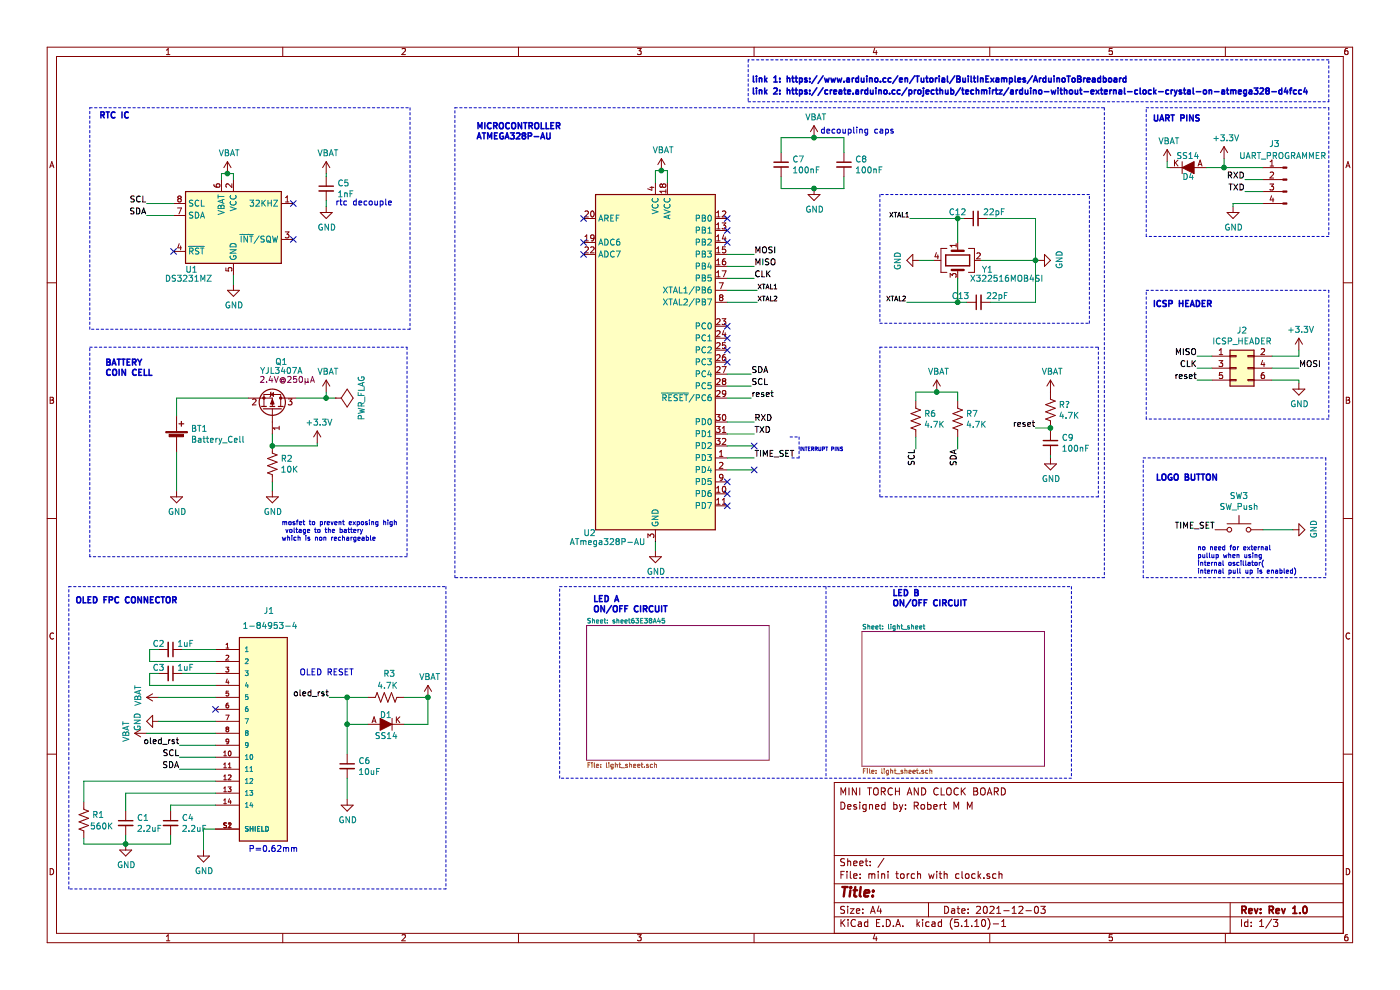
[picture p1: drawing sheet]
EESchema Schematic File Version 4
EELAYER 30 0
EELAYER END
$Descr A4 11693 8268
encoding utf-8
Sheet 1 3
Title ""
Date "2021-12-03"
Rev "Rev 1.0"
Comp ""
Comment1 ""
Comment2 ""
Comment3 "Designed by: Robert M M"
Comment4 "MINI TORCH AND CLOCK BOARD"
$EndDescr
Text Notes 6275 700  0    50   ~ 10
link 1: https://www.arduino.cc/en/Tutorial/BuiltInExamples/ArduinoToBreadboard
$Comp
L Device:C_Small C7
U 1 1
P 6525 1375
F 0 "C7" H 6617 1421 50  0000 L CNN
F 1 "100nF" H 6617 1330 50  0000 L CNN
F 2 "Capacitor_SMD:C_0402_1005Metric" H 6525 1375 50  0001 C CNN
F 3 "~" H 6525 1375 50  0001 C CNN
	1    6525 1375
	1    0    0    -1  
$EndComp
$Comp
L Device:C_Small C8
U 1 1
P 7050 1375
F 0 "C8" H 7142 1421 50  0000 L CNN
F 1 "100nF" H 7142 1330 50  0000 L CNN
F 2 "Capacitor_SMD:C_0402_1005Metric" H 7050 1375 50  0001 C CNN
F 3 "~" H 7050 1375 50  0001 C CNN
	1    7050 1375
	1    0    0    -1  
$EndComp
Wire Wire Line
	6525 1275 6525 1150
Wire Wire Line
	7050 1150 7050 1275
Wire Wire Line
	6525 1475 6525 1575
Wire Wire Line
	6525 1575 6800 1575
Wire Wire Line
	7050 1575 7050 1475
$Comp
L OLIMEX_Power:GND #PWR0101
U 1 1
P 6800 1575
F 0 "#PWR0101" H 6800 1325 50  0001 C CNN
F 1 "GND" H 6805 1402 50  0000 C CNN
F 2 "" H 6800 1575 60  0000 C CNN
F 3 "" H 6800 1575 60  0000 C CNN
	1    6800 1575
	1    0    0    -1  
$EndComp
Wire Wire Line
	6800 1575 7050 1575
$Comp
L OLIMEX_Power:VBAT #PWR0102
U 1 1
P 5525 1425
F 0 "#PWR0102" H 5525 1275 50  0001 C CNN
F 1 "VBAT" H 5540 1598 50  0000 C CNN
F 2 "" H 5525 1425 60  0000 C CNN
F 3 "" H 5525 1425 60  0000 C CNN
	1    5525 1425
	1    0    0    -1  
$EndComp
Wire Wire Line
	5525 1425 5475 1425
Wire Wire Line
	5475 1425 5475 1525
Wire Wire Line
	5525 1425 5575 1425
Wire Wire Line
	5575 1425 5575 1525
Connection ~ 5525 1425
Text Notes 6850 1125 0    50   ~ 0
decoupling caps
$Comp
L OLIMEX_Power:GND #PWR0103
U 1 1
P 5475 4600
F 0 "#PWR0103" H 5475 4350 50  0001 C CNN
F 1 "GND" H 5480 4427 50  0000 C CNN
F 2 "" H 5475 4600 60  0000 C CNN
F 3 "" H 5475 4600 60  0000 C CNN
	1    5475 4600
	1    0    0    -1  
$EndComp
Wire Wire Line
	5475 4600 5475 4525
$Comp
L MCU_Microchip_ATmega:ATmega328P-AU U2
U 1 1
P 5475 3025
F 0 "U2" H 4925 1600 50  0000 C CNN
F 1 "ATmega328P-AU" H 5075 1525 50  0000 C CNN
F 2 "Package_QFP:TQFP-32_7x7mm_P0.8mm" H 5475 3025 50  0001 C CIN
F 3 "http://ww1.microchip.com/downloads/en/DeviceDoc/ATmega328_P%20AVR%20MCU%20with%20picoPower%20Technology%20Data%20Sheet%2040001984A.pdf" H 5475 3025 50  0001 C CNN
	1    5475 3025
	1    0    0    -1  
$EndComp
NoConn ~ 4875 1825
NoConn ~ 4875 2025
NoConn ~ 4875 2125
Wire Wire Line
	6075 3325 6275 3325
Text Label 6275 3325 0    50   ~ 0
reset
Text Label 8650 3575 2    50   ~ 0
reset
$Comp
L Device:C_Small C9
U 1 1
P 8775 3700
F 0 "C9" H 8867 3746 50  0000 L CNN
F 1 "100nF" H 8867 3655 50  0000 L CNN
F 2 "Capacitor_SMD:C_0402_1005Metric" H 8775 3700 50  0001 C CNN
F 3 "~" H 8775 3700 50  0001 C CNN
	1    8775 3700
	1    0    0    -1  
$EndComp
$Comp
L OLIMEX_Power:GND #PWR0104
U 1 1
P 8775 3825
F 0 "#PWR0104" H 8775 3575 50  0001 C CNN
F 1 "GND" H 8780 3652 50  0000 C CNN
F 2 "" H 8775 3825 60  0000 C CNN
F 3 "" H 8775 3825 60  0000 C CNN
	1    8775 3825
	1    0    0    -1  
$EndComp
Wire Wire Line
	8775 3825 8775 3800
$Comp
L OLIMEX_Power:GND #PWR0105
U 1 1
P 10800 4425
F 0 "#PWR0105" H 10800 4175 50  0001 C CNN
F 1 "GND" H 10805 4252 50  0000 C CNN
F 2 "" H 10800 4425 60  0000 C CNN
F 3 "" H 10800 4425 60  0000 C CNN
	1    10800 4425
	0    -1   -1   0   
$EndComp
Text Notes 10000 4800 0    39   ~ 0
no need for external \npullup when using \ninternal oscillator(\ninternal pull up is enabled)
Text Notes 9650 4025 0    50   ~ 10
LOGO BUTTON\n
Connection ~ 6800 1575
Wire Wire Line
	6075 3125 6275 3125
Wire Wire Line
	6075 3225 6275 3225
Text Label 6275 3125 0    50   ~ 0
SDA
Text Label 6275 3225 0    50   ~ 0
SCL
$Comp
L Device:R_US R6
U 1 1
P 7650 3500
F 0 "R6" H 7718 3546 50  0000 L CNN
F 1 "4.7K" H 7718 3455 50  0000 L CNN
F 2 "Resistor_SMD:R_0402_1005Metric" V 7690 3490 50  0001 C CNN
F 3 "~" H 7650 3500 50  0001 C CNN
	1    7650 3500
	1    0    0    -1  
$EndComp
$Comp
L Device:R_US R7
U 1 1
P 8000 3500
F 0 "R7" H 8068 3546 50  0000 L CNN
F 1 "4.7K" H 8068 3455 50  0000 L CNN
F 2 "Resistor_SMD:R_0402_1005Metric" V 8040 3490 50  0001 C CNN
F 3 "~" H 8000 3500 50  0001 C CNN
	1    8000 3500
	1    0    0    -1  
$EndComp
Text Label 8000 3750 3    50   ~ 0
SDA
Text Label 7650 3750 3    50   ~ 0
SCL
$Comp
L OLIMEX_Power:VBAT #PWR0107
U 1 1
P 7825 3275
F 0 "#PWR0107" H 7825 3125 50  0001 C CNN
F 1 "VBAT" H 7840 3448 50  0000 C CNN
F 2 "" H 7825 3275 60  0000 C CNN
F 3 "" H 7825 3275 60  0000 C CNN
	1    7825 3275
	1    0    0    -1  
$EndComp
Wire Wire Line
	7650 3350 7650 3275
Wire Wire Line
	7650 3275 7825 3275
Wire Wire Line
	7825 3275 8000 3275
Wire Wire Line
	8000 3275 8000 3350
Connection ~ 7825 3275
Wire Wire Line
	7650 3650 7650 3750
Wire Wire Line
	8000 3750 8000 3650
$Comp
L Device:Battery_Cell BT1
U 1 1
P 1475 3675
F 0 "BT1" H 1593 3771 50  0000 L CNN
F 1 "Battery_Cell" H 1593 3680 50  0000 L CNN
F 2 "greencharge-footprints:CR2032_20mm" V 1475 3735 50  0001 C CNN
F 3 "~" V 1475 3735 50  0001 C CNN
	1    1475 3675
	1    0    0    -1  
$EndComp
$Comp
L OLIMEX_Power:GND #PWR0108
U 1 1
P 1475 4100
F 0 "#PWR0108" H 1475 3850 50  0001 C CNN
F 1 "GND" H 1480 3927 50  0000 C CNN
F 2 "" H 1475 4100 60  0000 C CNN
F 3 "" H 1475 4100 60  0000 C CNN
	1    1475 4100
	1    0    0    -1  
$EndComp
Wire Wire Line
	1475 3775 1475 4100
$Comp
L Connector:Conn_01x04_Male J3
U 1 1
P 10750 1500
F 0 "J3" H 10900 1800 50  0000 R CNN
F 1 "UART_PROGRAMMER" H 11150 1700 50  0000 R CNN
F 2 "Connector_PinHeader_2.54mm:PinHeader_1x04_P2.54mm_Vertical" H 10750 1500 50  0001 C CNN
F 3 "~" H 10750 1500 50  0001 C CNN
	1    10750 1500
	-1   0    0    -1  
$EndComp
Text Notes 6275 800  0    50   ~ 10
link 2: https://create.arduino.cc/projecthub/techmirtz/arduino-without-external-clock-crystal-on-atmega328-d4fcc4
Wire Wire Line
	6075 2225 6300 2225
Wire Wire Line
	6075 2125 6300 2125
Text Label 6300 2125 0    50   ~ 0
MOSI
Text Label 6300 2225 0    50   ~ 0
MISO
Wire Wire Line
	6075 2325 6300 2325
Text Label 6300 2325 0    50   ~ 0
CLK
$Comp
L OLIMEX_Power:+3.3V #PWR0109
U 1 1
P 10225 1325
F 0 "#PWR0109" H 10225 1175 50  0001 C CNN
F 1 "+3.3V" H 10240 1498 50  0000 C CNN
F 2 "" H 10225 1325 60  0000 C CNN
F 3 "" H 10225 1325 60  0000 C CNN
	1    10225 1325
	1    0    0    -1  
$EndComp
$Comp
L OLIMEX_Power:GND #PWR0110
U 1 1
P 10300 1725
F 0 "#PWR0110" H 10300 1475 50  0001 C CNN
F 1 "GND" H 10305 1552 50  0000 C CNN
F 2 "" H 10300 1725 60  0000 C CNN
F 3 "" H 10300 1725 60  0000 C CNN
	1    10300 1725
	1    0    0    -1  
$EndComp
Wire Wire Line
	10550 1700 10300 1700
Wire Wire Line
	10300 1700 10300 1725
Wire Wire Line
	10225 1400 10225 1325
$Comp
L Device:Q_PMOS_GSD Q1
U 1 1
P 2275 3425
F 0 "Q1" V 2675 3500 50  0000 C CNN
F 1 "YJL3407A" V 2600 3500 50  0000 C CNN
F 2 "Package_TO_SOT_SMD:SOT-23" H 2475 3525 50  0001 C CNN
F 3 "https://lcsc.com/product-detail/MOSFETs_Yangzhou-Yangjie-Elec-Tech-YJL3407A_C389060.html" H 2275 3425 50  0001 C CNN
F 4 "https://lcsc.com/product-detail/MOSFETs_Yangzhou-Yangjie-Elec-Tech-YJL3407A_C389060.html" V 2275 3425 50  0001 C CNN "mpn"
F 5 "lcsc" V 2275 3425 50  0001 C CNN "Vendor"
F 6 "2.4V@250μA" V 2525 3550 50  0000 C CNN "Description"
	1    2275 3425
	0    1    -1   0   
$EndComp
$Comp
L OLIMEX_Power:VBAT #PWR0113
U 1 1
P 2725 3275
F 0 "#PWR0113" H 2725 3125 50  0001 C CNN
F 1 "VBAT" H 2740 3448 50  0000 C CNN
F 2 "" H 2725 3275 60  0000 C CNN
F 3 "" H 2725 3275 60  0000 C CNN
	1    2725 3275
	1    0    0    -1  
$EndComp
Wire Wire Line
	1475 3325 1475 3475
Wire Wire Line
	2475 3325 2725 3325
Wire Wire Line
	2725 3325 2725 3275
$Comp
L OLIMEX_Power:+3.3V #PWR0114
U 1 1
P 2650 3700
F 0 "#PWR0114" H 2650 3550 50  0001 C CNN
F 1 "+3.3V" H 2665 3873 50  0000 C CNN
F 2 "" H 2650 3700 60  0000 C CNN
F 3 "" H 2650 3700 60  0000 C CNN
	1    2650 3700
	1    0    0    -1  
$EndComp
Wire Wire Line
	2275 3625 2275 3725
Wire Wire Line
	2275 3725 2650 3725
Wire Wire Line
	2650 3725 2650 3700
Text Notes 2350 4525 0    39   ~ 0
mosfet to prevent exposing high\n voltage to the battery\nwhich is non rechargeable
Text Label 6300 3525 0    50   ~ 0
RXD
Text Label 6300 3625 0    50   ~ 0
TXD
Wire Wire Line
	6075 3625 6300 3625
Wire Wire Line
	6300 3525 6075 3525
Text Label 10400 1500 2    50   ~ 0
RXD
Text Label 10400 1600 2    50   ~ 0
TXD
Wire Wire Line
	10550 1500 10400 1500
Wire Wire Line
	10550 1600 10400 1600
Wire Wire Line
	6075 3725 6300 3725
Wire Wire Line
	6075 3825 6300 3825
Text Label 6300 3825 0    50   ~ 0
TIME_SET
Wire Notes Line
	6600 3650 6675 3650
Wire Notes Line
	6675 3650 6675 3825
Wire Notes Line
	6675 3825 6600 3825
Text Notes 6675 3775 0    30   ~ 0
INTERRUPT PINS\n
Text Label 10150 4425 2    50   ~ 0
TIME_SET
Wire Notes Line
	6250 850  11100 850 
Wire Notes Line
	11100 850  11100 500 
Wire Notes Line
	11100 500  6250 500 
Wire Notes Line
	6250 500  6250 850 
Wire Notes Line
	9575 900  11100 900 
Wire Notes Line
	11100 900  11100 1975
Wire Notes Line
	11100 1975 9575 1975
Wire Notes Line
	9575 1975 9575 900 
Wire Notes Line
	11075 4825 9550 4825
Text Label 1225 1800 2    50   ~ 0
SDA
Text Label 1225 1700 2    50   ~ 0
SCL
Wire Wire Line
	1450 1700 1225 1700
Wire Wire Line
	1225 1800 1450 1800
$Comp
L OLIMEX_Power:GND #PWR0115
U 1 1
P 1950 2375
F 0 "#PWR0115" H 1950 2125 50  0001 C CNN
F 1 "GND" H 1955 2202 50  0000 C CNN
F 2 "" H 1950 2375 60  0000 C CNN
F 3 "" H 1950 2375 60  0000 C CNN
	1    1950 2375
	1    0    0    -1  
$EndComp
Wire Wire Line
	1950 2375 1950 2300
NoConn ~ 1450 2100
$Comp
L OLIMEX_Power:VBAT #PWR0116
U 1 1
P 1900 1450
F 0 "#PWR0116" H 1900 1300 50  0001 C CNN
F 1 "VBAT" H 1915 1623 50  0000 C CNN
F 2 "" H 1900 1450 60  0000 C CNN
F 3 "" H 1900 1450 60  0000 C CNN
	1    1900 1450
	1    0    0    -1  
$EndComp
Wire Wire Line
	1850 1500 1850 1450
Wire Wire Line
	1850 1450 1900 1450
Wire Wire Line
	1900 1450 1950 1450
Wire Wire Line
	1950 1450 1950 1500
Connection ~ 1900 1450
Connection ~ 6800 1150
Wire Wire Line
	6800 1150 7050 1150
Wire Wire Line
	6525 1150 6800 1150
$Comp
L OLIMEX_Power:VBAT #PWR0117
U 1 1
P 6800 1150
F 0 "#PWR0117" H 6800 1000 50  0001 C CNN
F 1 "VBAT" H 6815 1323 50  0000 C CNN
F 2 "" H 6800 1150 60  0000 C CNN
F 3 "" H 6800 1150 60  0000 C CNN
	1    6800 1150
	1    0    0    -1  
$EndComp
$Comp
L OLIMEX_Power:VBAT #PWR0118
U 1 1
P 9750 1350
F 0 "#PWR0118" H 9750 1200 50  0001 C CNN
F 1 "VBAT" H 9765 1523 50  0000 C CNN
F 2 "" H 9750 1350 60  0000 C CNN
F 3 "" H 9750 1350 60  0000 C CNN
	1    9750 1350
	1    0    0    -1  
$EndComp
Wire Wire Line
	9775 1400 9750 1400
Wire Wire Line
	9750 1400 9750 1350
NoConn ~ 6075 1825
NoConn ~ 6075 1925
NoConn ~ 6075 2025
NoConn ~ 6075 2725
NoConn ~ 6075 2825
NoConn ~ 6075 2925
NoConn ~ 6075 3025
NoConn ~ 6075 4025
NoConn ~ 6075 4125
NoConn ~ 6075 4225
$Comp
L Device:C_Small C5
U 1 1
P 2725 1575
F 0 "C5" H 2817 1621 50  0000 L CNN
F 1 "1nF" H 2817 1530 50  0000 L CNN
F 2 "Capacitor_SMD:C_0402_1005Metric" H 2725 1575 50  0001 C CNN
F 3 "~" H 2725 1575 50  0001 C CNN
	1    2725 1575
	1    0    0    -1  
$EndComp
$Comp
L OLIMEX_Power:VBAT #PWR0119
U 1 1
P 2725 1450
F 0 "#PWR0119" H 2725 1300 50  0001 C CNN
F 1 "VBAT" H 2740 1623 50  0000 C CNN
F 2 "" H 2725 1450 60  0000 C CNN
F 3 "" H 2725 1450 60  0000 C CNN
	1    2725 1450
	1    0    0    -1  
$EndComp
$Comp
L OLIMEX_Power:GND #PWR0120
U 1 1
P 2725 1725
F 0 "#PWR0120" H 2725 1475 50  0001 C CNN
F 1 "GND" H 2730 1552 50  0000 C CNN
F 2 "" H 2725 1725 60  0000 C CNN
F 3 "" H 2725 1725 60  0000 C CNN
	1    2725 1725
	1    0    0    -1  
$EndComp
Wire Wire Line
	2725 1725 2725 1675
Wire Wire Line
	2725 1475 2725 1450
$Comp
L Timer_RTC:DS3231MZ U1
U 1 1
P 1950 1900
F 0 "U1" H 1600 1550 50  0000 C CNN
F 1 "DS3231MZ" H 1575 1475 50  0000 C CNN
F 2 "Package_SO:SOIC-8_3.9x4.9mm_P1.27mm" H 1950 1400 50  0001 C CNN
F 3 "http://datasheets.maximintegrated.com/en/ds/DS3231M.pdf" H 1950 1300 50  0001 C CNN
	1    1950 1900
	1    0    0    -1  
$EndComp
NoConn ~ 2450 1700
NoConn ~ 2450 2000
Text Notes 2800 1725 0    50   ~ 0
rtc decouple
Wire Wire Line
	1800 6925 1700 6925
$Comp
L Device:C_Small C2
U 1 1
P 1425 5425
F 0 "C2" V 1375 5325 50  0000 C CNN
F 1 "1uF" V 1375 5550 50  0000 C CNN
F 2 "Capacitor_SMD:C_0402_1005Metric" H 1425 5425 50  0001 C CNN
F 3 "~" H 1425 5425 50  0001 C CNN
	1    1425 5425
	0    1    1    0   
$EndComp
Wire Wire Line
	1800 5425 1525 5425
Wire Wire Line
	1250 5425 1250 5525
Wire Wire Line
	1250 5525 1800 5525
Wire Wire Line
	1325 5425 1250 5425
$Comp
L Device:C_Small C3
U 1 1
P 1425 5625
F 0 "C3" V 1375 5525 50  0000 C CNN
F 1 "1uF" V 1375 5750 50  0000 C CNN
F 2 "Capacitor_SMD:C_0402_1005Metric" H 1425 5625 50  0001 C CNN
F 3 "~" H 1425 5625 50  0001 C CNN
	1    1425 5625
	0    1    1    0   
$EndComp
Wire Wire Line
	1800 5625 1525 5625
Wire Wire Line
	1250 5625 1250 5725
Wire Wire Line
	1250 5725 1800 5725
Wire Wire Line
	1325 5625 1250 5625
$Comp
L OLIMEX_Power:VBAT #PWR0121
U 1 1
P 1325 5825
F 0 "#PWR0121" H 1325 5675 50  0001 C CNN
F 1 "VBAT" H 1340 5998 50  0000 C CNN
F 2 "" H 1325 5825 60  0000 C CNN
F 3 "" H 1325 5825 60  0000 C CNN
	1    1325 5825
	0    -1   -1   0   
$EndComp
Wire Wire Line
	1800 5825 1325 5825
$Comp
L 1-84953-4:1-84953-4 J1
U 1 1
P 2200 6125
F 0 "J1" H 2200 7150 50  0000 L CNN
F 1 "1-84953-4" H 2025 7025 50  0000 L CNN
F 2 "" H 2200 6125 50  0001 L BNN
F 3 "" H 2200 6125 50  0001 L BNN
F 4 "1-84953-4" H 2200 6125 50  0001 L BNN "Comment"
	1    2200 6125
	1    0    0    -1  
$EndComp
NoConn ~ 1800 5925
$Comp
L OLIMEX_Power:GND #PWR0122
U 1 1
P 1325 6025
F 0 "#PWR0122" H 1325 5775 50  0001 C CNN
F 1 "GND" H 1330 5852 50  0000 C CNN
F 2 "" H 1325 6025 60  0000 C CNN
F 3 "" H 1325 6025 60  0000 C CNN
	1    1325 6025
	0    1    1    0   
$EndComp
Wire Wire Line
	1800 6025 1325 6025
$Comp
L OLIMEX_Power:VBAT #PWR0123
U 1 1
P 1225 6125
F 0 "#PWR0123" H 1225 5975 50  0001 C CNN
F 1 "VBAT" H 1240 6298 50  0000 C CNN
F 2 "" H 1225 6125 60  0000 C CNN
F 3 "" H 1225 6125 60  0000 C CNN
	1    1225 6125
	0    -1   -1   0   
$EndComp
Wire Wire Line
	1800 6125 1225 6125
Wire Wire Line
	1800 6225 1500 6225
Text Label 1500 6225 2    50   ~ 0
oled_rst
Wire Wire Line
	1800 6325 1500 6325
Wire Wire Line
	1800 6425 1500 6425
Text Label 1500 6425 2    50   ~ 0
SDA
Text Label 1500 6325 2    50   ~ 0
SCL
$Comp
L Device:R_US R1
U 1 1
P 700 6850
F 0 "R1" H 768 6896 50  0000 L CNN
F 1 "560K" H 750 6800 50  0000 L CNN
F 2 "Resistor_SMD:R_0402_1005Metric" V 740 6840 50  0001 C CNN
F 3 "~" H 700 6850 50  0001 C CNN
	1    700  6850
	1    0    0    -1  
$EndComp
$Comp
L Device:C_Small C1
U 1 1
P 1050 6875
F 0 "C1" H 1142 6921 50  0000 L CNN
F 1 "2.2uF" H 1142 6830 50  0000 L CNN
F 2 "Capacitor_SMD:C_0402_1005Metric" H 1050 6875 50  0001 C CNN
F 3 "~" H 1050 6875 50  0001 C CNN
	1    1050 6875
	1    0    0    -1  
$EndComp
$Comp
L Device:C_Small C4
U 1 1
P 1425 6875
F 0 "C4" H 1517 6921 50  0000 L CNN
F 1 "2.2uF" H 1517 6830 50  0000 L CNN
F 2 "Capacitor_SMD:C_0402_1005Metric" H 1425 6875 50  0001 C CNN
F 3 "~" H 1425 6875 50  0001 C CNN
	1    1425 6875
	1    0    0    -1  
$EndComp
Wire Wire Line
	1800 6525 700  6525
Wire Wire Line
	700  6525 700  6700
Wire Wire Line
	1050 6625 1050 6775
Wire Wire Line
	1050 6625 1800 6625
Wire Wire Line
	1800 6725 1425 6725
Wire Wire Line
	1425 6725 1425 6775
Wire Wire Line
	700  7000 700  7050
Wire Wire Line
	700  7050 1050 7050
Wire Wire Line
	1425 7050 1425 6975
Wire Wire Line
	1050 6975 1050 7050
Connection ~ 1050 7050
Wire Wire Line
	1050 7050 1425 7050
Wire Wire Line
	1700 6925 1700 7100
$Comp
L OLIMEX_Power:GND #PWR0124
U 1 1
P 1700 7100
F 0 "#PWR0124" H 1700 6850 50  0001 C CNN
F 1 "GND" H 1705 6927 50  0000 C CNN
F 2 "" H 1700 7100 60  0000 C CNN
F 3 "" H 1700 7100 60  0000 C CNN
	1    1700 7100
	1    0    0    -1  
$EndComp
$Comp
L OLIMEX_Power:GND #PWR0125
U 1 1
P 1050 7050
F 0 "#PWR0125" H 1050 6800 50  0001 C CNN
F 1 "GND" H 1055 6877 50  0000 C CNN
F 2 "" H 1050 7050 60  0000 C CNN
F 3 "" H 1050 7050 60  0000 C CNN
	1    1050 7050
	1    0    0    -1  
$EndComp
$Comp
L Device:R_US R3
U 1 1
P 3225 5825
F 0 "R3" V 3025 5800 50  0000 L CNN
F 1 "4.7K" V 3125 5750 50  0000 L CNN
F 2 "Resistor_SMD:R_0402_1005Metric" V 3265 5815 50  0001 C CNN
F 3 "~" H 3225 5825 50  0001 C CNN
	1    3225 5825
	0    1    1    0   
$EndComp
$Comp
L Device:C_Small C6
U 1 1
P 2900 6400
F 0 "C6" H 2992 6446 50  0000 L CNN
F 1 "10uF" H 2992 6355 50  0000 L CNN
F 2 "Capacitor_SMD:C_0402_1005Metric" H 2900 6400 50  0001 C CNN
F 3 "~" H 2900 6400 50  0001 C CNN
	1    2900 6400
	1    0    0    -1  
$EndComp
$Comp
L dk_Diodes-Rectifiers-Single:SS14 D1
U 1 1
P 3275 6050
F 0 "D1" H 3275 5975 50  0000 L CNN
F 1 "SS14" H 3225 6150 50  0000 L CNN
F 2 "digikey-footprints:DO-214AC" H 3475 6250 60  0001 L CNN
F 3 "https://www.onsemi.com/pub/Collateral/SS19-D.PDF" H 3475 6350 60  0001 L CNN
F 4 "SS14" H 3475 6550 60  0001 L CNN "MPN"
F 5 "LCSC" H 3475 6650 60  0001 L CNN "Vendor"
	1    3275 6050
	-1   0    0    1   
$EndComp
Wire Wire Line
	3075 5825 2900 5825
Wire Wire Line
	2900 5825 2900 6050
Wire Wire Line
	3075 6050 2900 6050
Connection ~ 2900 6050
Wire Wire Line
	2900 6050 2900 6300
Wire Wire Line
	3375 5825 3575 5825
Wire Wire Line
	3575 5825 3575 6050
Wire Wire Line
	3575 6050 3375 6050
$Comp
L OLIMEX_Power:VBAT #PWR0126
U 1 1
P 3575 5825
F 0 "#PWR0126" H 3575 5675 50  0001 C CNN
F 1 "VBAT" H 3590 5998 50  0000 C CNN
F 2 "" H 3575 5825 60  0000 C CNN
F 3 "" H 3575 5825 60  0000 C CNN
	1    3575 5825
	1    0    0    -1  
$EndComp
Connection ~ 3575 5825
Wire Wire Line
	2900 5825 2750 5825
Connection ~ 2900 5825
Text Label 2750 5825 2    50   ~ 0
oled_rst
Text Notes 2500 5650 0    50   ~ 0
OLED RESET
Text Notes 625  5050 0    50   ~ 10
OLED FPC CONNECTOR\n
Text Notes 875  3150 0    50   ~ 10
BATTERY\nCOIN CELL
Text Notes 825  1000 0    50   ~ 10
RTC IC
Text Notes 3975 1175 0    50   ~ 10
MICROCONTROLLER\nATMEGA328P-AU
$Comp
L Device:R_US R2
U 1 1
P 2275 3875
F 0 "R2" H 2343 3921 50  0000 L CNN
F 1 "10K" H 2343 3830 50  0000 L CNN
F 2 "Resistor_SMD:R_0402_1005Metric" V 2315 3865 50  0001 C CNN
F 3 "~" H 2275 3875 50  0001 C CNN
	1    2275 3875
	1    0    0    -1  
$EndComp
Connection ~ 2275 3725
$Comp
L OLIMEX_Power:GND #PWR0127
U 1 1
P 2275 4100
F 0 "#PWR0127" H 2275 3850 50  0001 C CNN
F 1 "GND" H 2280 3927 50  0000 C CNN
F 2 "" H 2275 4100 60  0000 C CNN
F 3 "" H 2275 4100 60  0000 C CNN
	1    2275 4100
	1    0    0    -1  
$EndComp
Wire Wire Line
	2275 4100 2275 4025
Wire Wire Line
	2900 6500 2900 6675
$Comp
L OLIMEX_Power:GND #PWR0129
U 1 1
P 2900 6675
F 0 "#PWR0129" H 2900 6425 50  0001 C CNN
F 1 "GND" H 2905 6502 50  0000 C CNN
F 2 "" H 2900 6675 60  0000 C CNN
F 3 "" H 2900 6675 60  0000 C CNN
	1    2900 6675
	1    0    0    -1  
$EndComp
Wire Wire Line
	6300 3925 6075 3925
Wire Notes Line
	3800 900  9225 900 
Wire Notes Line
	3425 900  3425 2750
Wire Notes Line
	3425 2750 750  2750
Wire Notes Line
	750  2750 750  900 
Wire Notes Line
	750  900  3425 900 
Wire Notes Line
	3400 2900 3400 4650
Wire Notes Line
	3400 4650 750  4650
Wire Notes Line
	750  4650 750  2900
Wire Notes Line
	750  2900 3400 2900
Wire Notes Line
	3725 4900 3725 7425
Wire Notes Line
	3725 7425 575  7425
Wire Notes Line
	575  7425 575  4900
Wire Notes Line
	575  4900 3725 4900
Text Notes 2075 7125 0    50   ~ 0
P=0.62mm
Text Notes 9625 1025 0    50   ~ 10
UART PINS
$Comp
L dk_Diodes-Rectifiers-Single:SS14 D4
U 1 1
P 9875 1400
F 0 "D4" H 9875 1325 50  0000 L CNN
F 1 "SS14" H 9825 1500 50  0000 L CNN
F 2 "digikey-footprints:DO-214AC" H 10075 1600 60  0001 L CNN
F 3 "https://www.onsemi.com/pub/Collateral/SS19-D.PDF" H 10075 1700 60  0001 L CNN
F 4 "SS14" H 10075 1900 60  0001 L CNN "MPN"
F 5 "LCSC" H 10075 2000 60  0001 L CNN "Vendor"
	1    9875 1400
	1    0    0    -1  
$EndComp
Connection ~ 10225 1400
Wire Wire Line
	10225 1400 10075 1400
Wire Wire Line
	10225 1400 10550 1400
$Comp
L OLIMEX_Power:PWR_FLAG #FLG0101
U 1 1
P 2800 3325
F 0 "#FLG0101" H 2800 3420 50  0001 C CNN
F 1 "PWR_FLAG" H 2800 3548 50  0000 C CNN
F 2 "" H 2800 3325 60  0000 C CNN
F 3 "" H 2800 3325 60  0000 C CNN
	1    2800 3325
	0    1    1    0   
$EndComp
Wire Wire Line
	2800 3325 2725 3325
Connection ~ 2725 3325
Wire Wire Line
	1475 3325 2075 3325
Wire Wire Line
	10550 4425 10800 4425
$Comp
L Switch:SW_Push SW3
U 1 1
P 10350 4425
F 0 "SW3" H 10350 4710 50  0000 C CNN
F 1 "SW_Push" H 10350 4619 50  0000 C CNN
F 2 "Button_Switch_SMD:SW_SPST_B3U-1000P-B" H 10350 4625 50  0001 C CNN
F 3 "~" H 10350 4625 50  0001 C CNN
	1    10350 4425
	1    0    0    -1  
$EndComp
Wire Notes Line
	9225 900  9225 4825
Wire Notes Line
	3800 4825 3800 900 
Wire Notes Line
	9225 4825 3800 4825
NoConn ~ 6300 3725
Text Notes 4950 5125 0    50   ~ 10
LED A\nON/OFF CIRCUIT
Text Notes 7450 5075 0    50   ~ 10
LED B\nON/OFF CIRCUIT
Wire Notes Line
	8950 4900 8950 6500
Wire Notes Line
	8950 6500 4675 6500
Wire Notes Line
	4675 6500 4675 4900
Wire Notes Line
	4675 4900 8950 4900
Wire Notes Line
	9550 4825 9550 3825
Wire Notes Line
	11075 3825 11075 4825
Wire Notes Line
	9550 3825 11075 3825
Wire Notes Line
	9575 2425 11100 2425
$Comp
L Connector_Generic:Conn_02x03_Odd_Even J2
U 1 1
P 10325 3075
F 0 "J2" H 10375 3392 50  0000 C CNN
F 1 "ICSP_HEADER" H 10375 3301 50  0000 C CNN
F 2 "Connector_PinHeader_2.54mm:PinHeader_2x03_P2.54mm_Vertical" H 10325 3075 50  0001 C CNN
F 3 "~" H 10325 3075 50  0001 C CNN
	1    10325 3075
	1    0    0    -1  
$EndComp
Text Notes 9625 2575 0    50   ~ 10
ICSP HEADER
Text Label 10000 3175 2    50   ~ 0
reset
Text Label 10850 3075 0    50   ~ 0
MOSI
Text Label 10000 2975 2    50   ~ 0
MISO
Text Label 10000 3075 2    50   ~ 0
CLK
$Comp
L OLIMEX_Power:+3.3V #PWR0111
U 1 1
P 10850 2925
F 0 "#PWR0111" H 10850 2775 50  0001 C CNN
F 1 "+3.3V" H 10865 3098 50  0000 C CNN
F 2 "" H 10850 2925 60  0000 C CNN
F 3 "" H 10850 2925 60  0000 C CNN
	1    10850 2925
	1    0    0    -1  
$EndComp
Wire Wire Line
	10850 2975 10850 2925
Wire Wire Line
	10625 2975 10850 2975
$Comp
L OLIMEX_Power:GND #PWR0112
U 1 1
P 10850 3200
F 0 "#PWR0112" H 10850 2950 50  0001 C CNN
F 1 "GND" H 10855 3027 50  0000 C CNN
F 2 "" H 10850 3200 60  0000 C CNN
F 3 "" H 10850 3200 60  0000 C CNN
	1    10850 3200
	1    0    0    -1  
$EndComp
Wire Wire Line
	10625 3175 10850 3175
Wire Wire Line
	10850 3175 10850 3200
Wire Wire Line
	10850 3075 10625 3075
Wire Wire Line
	10125 2975 10000 2975
Wire Wire Line
	10125 3075 10000 3075
Wire Wire Line
	10125 3175 10000 3175
Wire Notes Line
	9575 3500 9575 2425
Wire Notes Line
	11100 3500 9575 3500
Wire Notes Line
	11100 2425 11100 3500
Wire Notes Line
	6900 4900 6900 6500
NoConn ~ 6300 3925
$Sheet
S 7200 5275 1525 1125
U 63E37469
F0 "light_sheet" 39
F1 "light_sheet.sch" 39
$EndSheet
$Sheet
S 4900 5225 1525 1125
U 63E38A45
F0 "sheet63E38A45" 39
F1 "light_sheet.sch" 39
$EndSheet
$Comp
L Device:Crystal_GND24 Y1
U 1 1
P 8000 2175
F 0 "Y1" V 8075 2375 50  0000 L CNN
F 1 "X322516MOB4SI" V 8150 2275 50  0000 L CNN
F 2 "Crystal:Crystal_SMD_EuroQuartz_MT-4Pin_3.2x2.5mm" H 8000 2175 50  0001 C CNN
F 3 "~" H 8000 2175 50  0001 C CNN
	1    8000 2175
	0    1    1    0   
$EndComp
$Comp
L OLIMEX_Power:GND #PWR01
U 1 1
P 7675 2175
F 0 "#PWR01" H 7675 1925 50  0001 C CNN
F 1 "GND" H 7680 2002 50  0000 C CNN
F 2 "" H 7675 2175 60  0000 C CNN
F 3 "" H 7675 2175 60  0000 C CNN
	1    7675 2175
	0    1    1    0   
$EndComp
$Comp
L OLIMEX_Power:GND #PWR02
U 1 1
P 8675 2175
F 0 "#PWR02" H 8675 1925 50  0001 C CNN
F 1 "GND" H 8680 2002 50  0000 C CNN
F 2 "" H 8675 2175 60  0000 C CNN
F 3 "" H 8675 2175 60  0000 C CNN
	1    8675 2175
	0    -1   -1   0   
$EndComp
Wire Wire Line
	8675 2175 8650 2175
Wire Wire Line
	7800 2175 7675 2175
$Comp
L Device:C_Small C12
U 1 1
P 8150 1825
F 0 "C12" V 8200 1900 50  0000 L CNN
F 1 "22pF" V 8200 1575 50  0000 L CNN
F 2 "Capacitor_SMD:C_0402_1005Metric" H 8150 1825 50  0001 C CNN
F 3 "~" H 8150 1825 50  0001 C CNN
	1    8150 1825
	0    -1   -1   0   
$EndComp
$Comp
L Device:C_Small C13
U 1 1
P 8175 2525
F 0 "C13" V 8225 2600 50  0000 L CNN
F 1 "22pF" V 8225 2275 50  0000 L CNN
F 2 "Capacitor_SMD:C_0402_1005Metric" H 8175 2525 50  0001 C CNN
F 3 "~" H 8175 2525 50  0001 C CNN
	1    8175 2525
	0    -1   -1   0   
$EndComp
Wire Wire Line
	8050 1825 8000 1825
Wire Wire Line
	8000 1825 8000 2025
Wire Wire Line
	8000 2325 8000 2525
Wire Wire Line
	8000 2525 8075 2525
Wire Wire Line
	8650 2525 8650 2175
Wire Wire Line
	8275 2525 8650 2525
Connection ~ 8650 2175
Wire Wire Line
	8650 2175 8200 2175
Wire Wire Line
	8650 1825 8650 2175
Wire Wire Line
	8250 1825 8650 1825
Wire Wire Line
	8000 1825 7600 1825
Connection ~ 8000 1825
Wire Wire Line
	8000 2525 7575 2525
Connection ~ 8000 2525
Text Label 6325 2425 0    39   ~ 0
XTAL1
Text Label 6325 2525 0    39   ~ 0
XTAL2
Wire Wire Line
	6325 2425 6075 2425
Wire Wire Line
	6075 2525 6325 2525
Text Label 7600 1825 2    39   ~ 0
XTAL1
Text Label 7575 2525 2    39   ~ 0
XTAL2
Wire Notes Line
	7350 1625 7350 2700
Wire Notes Line
	7350 2700 9100 2700
Wire Notes Line
	9100 2700 9100 1625
Wire Notes Line
	9100 1625 7350 1625
Wire Notes Line
	7350 2900 9175 2900
Wire Notes Line
	9175 2900 9175 4150
Wire Notes Line
	9175 4150 7350 4150
Wire Notes Line
	7350 4150 7350 2900
Connection ~ 8775 3575
$Comp
L Device:R_US R?
U 1 1
P 8775 3425
F 0 "R?" H 8843 3471 50  0000 L CNN
F 1 "4.7K" H 8843 3380 50  0000 L CNN
F 2 "Resistor_SMD:R_0402_1005Metric" V 8815 3415 50  0001 C CNN
F 3 "~" H 8775 3425 50  0001 C CNN
	1    8775 3425
	1    0    0    -1  
$EndComp
Wire Wire Line
	8775 3575 8650 3575
Wire Wire Line
	8775 3600 8775 3575
$Comp
L OLIMEX_Power:VBAT #PWR?
U 1 1
P 8775 3275
F 0 "#PWR?" H 8775 3125 50  0001 C CNN
F 1 "VBAT" H 8790 3448 50  0000 C CNN
F 2 "" H 8775 3275 60  0000 C CNN
F 3 "" H 8775 3275 60  0000 C CNN
	1    8775 3275
	1    0    0    -1  
$EndComp
$EndSCHEMATC
